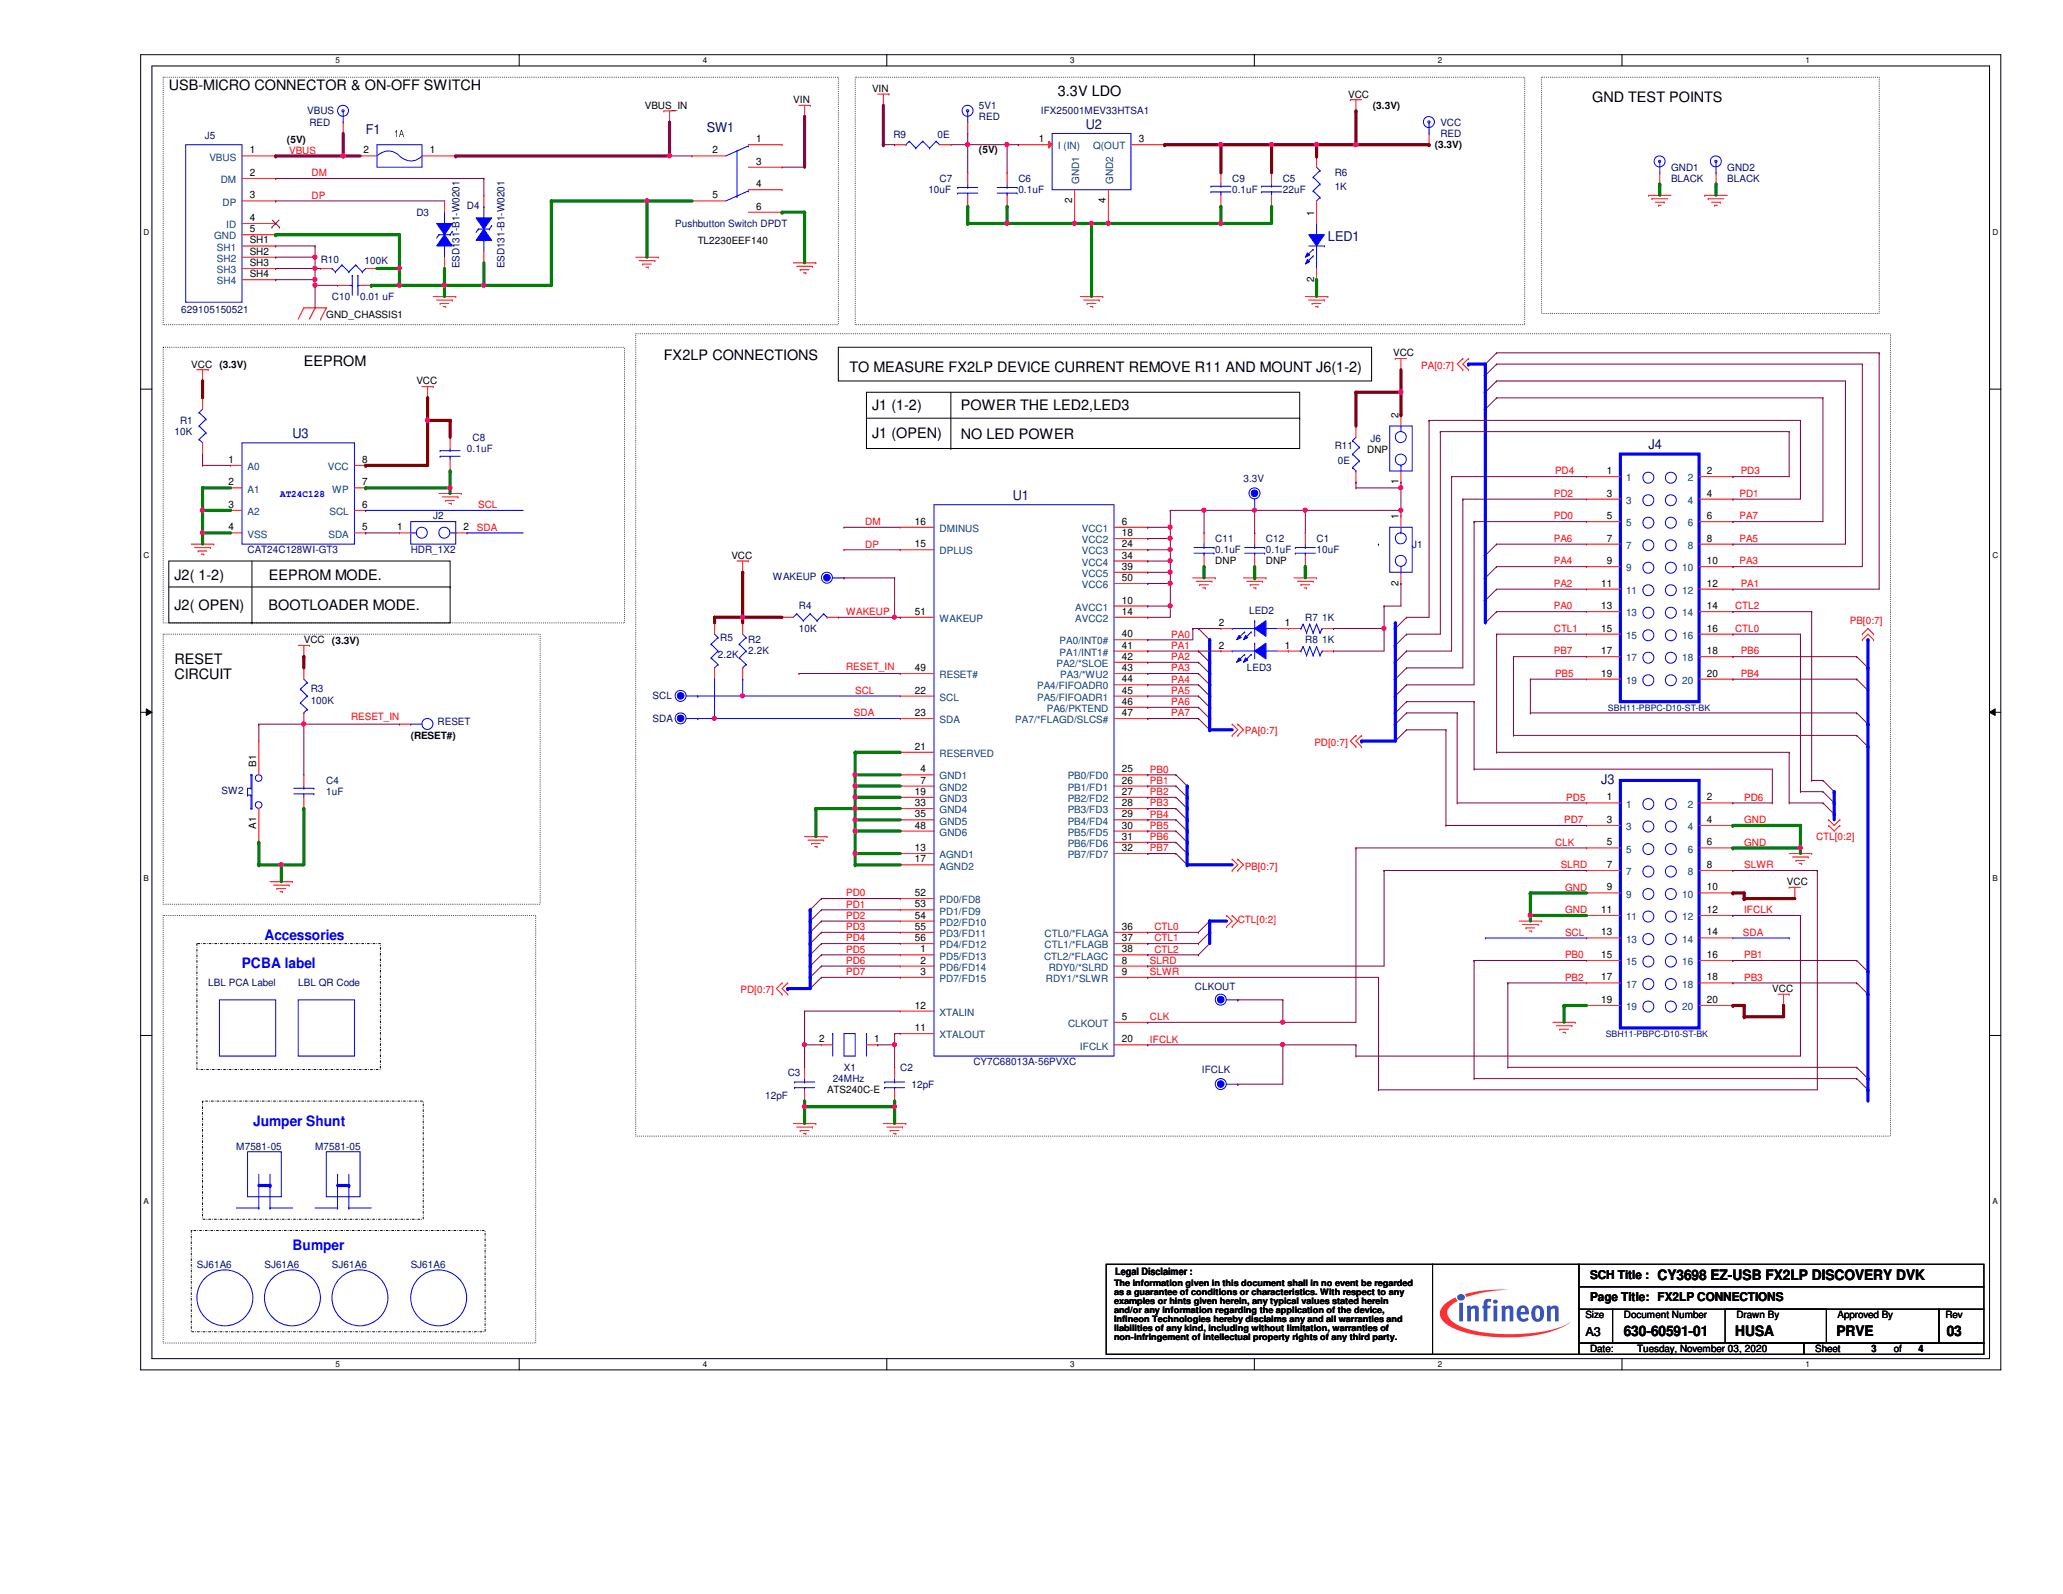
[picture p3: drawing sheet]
# OrCAD Capture schematic CY3689-Schematic.DSN

## Sheets
1 PAGE02: Block Diagram: title: CY3698 EZ-USB FX2LP DISCOVERY DVK; rev: 03; note: 630-60591-01
2 PAGE01: Title Page
3 PAGE04: Revision History
4 PAGE03: EZ-USB FX2LP Connection: size A3

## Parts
sheet PAGE01: Title Page
ACC1  121-60591-01  [TBD]
ACC2  600-60591-01  [TBD]
ACC3  610-60591-01  [TBD]
ACC4  620-60591-01  [TBD]
ACC5  630-60591-01  [TBD]
sheet PAGE03: EZ-USB FX2LP Connection
3.3V  TP  [SMD-TESPOINT]
5V1  RED  [TP-43R_S]
ACC6  LBL PCA Label  [-NA-]
ACC7  LBL QR Code  [-NA-]
ACC8  M7581-05  [-NA-]
ACC9  M7581-05  [-NA-]
ACC10  SJ61A6  [-NA-]
ACC11  SJ61A6  [-NA-]
ACC12  SJ61A6  [-NA-]
ACC13  SJ61A6  [-NA-]
C1  10uF  [SMD0603]
C2  12pF  [SMD0603]
C3  12pF  [SMD0603]
C4  1uF  [SMD0603]
C5  22uF  [SMD0603]
C6  0.1uF  [capc1005x56n_cyps]
C7  10uF  [SMD0603]
C8  0.1uF  [SMD0603]
C9  0.1uF  [SMD0603]
C10  0.01 uF  [capc1005x56n_cyps]
C11  0.1uF  [capc1005x56n_cyps]
C12  0.1uF  [capc1005x56n_cyps]
CLKOUT  TP  [SMD-TESPOINT]
D3  ESD131-B1-W0201  [DFN58X28X16-2N]
D4  ESD131-B1-W0201  [DFN58X28X16-2N]
F1  FUSE BOARD MOUNT 1A 32VDC 0603  [SMD0603]
GND1  BLACK  [TP-43R_S]
GND2  BLACK  [TP-43R_S]
IFCLK  TP  [SMD-TESPOINT]
J1  HDR_1X2  [HDR_1X2]
J2  HDR_1X2  [HDR_1X2]
J3  SBH11-PBPC-D10-ST-BK  [SULLINS_SBH11-PBPC-D10-ST-BK]
J4  SBH11-PBPC-D10-ST-BK  [SULLINS_SBH11-PBPC-D10-ST-BK]
J5  629105150521  [WURTH_629105150521]
J6  HDR_1X2  [HDR_1X2]
LED1  GREEN LED SMD  [LEDC1608X75N]
LED2  GREEN LED SMD  [LEDC1608X75N]
LED3  GREEN LED SMD  [LEDC1608X75N]
R1  10K  [SMD0603]
R2  2.2K  [SMD0603]
R3  100K  [RESC1005X40N_PEC]
R4  10K  [SMD0603]
R5  2.2K  [SMD0603]
R6  1K  [SMD0603]
R7  1K  [SMD0603]
R8  1K  [SMD0603]
R9  0E  [SMD0603]
R10  100K  [RESC1005X40N_PEC]
R11  0E  [SMD0603]
RESET  TP_YEL  [TP-43R_S]
SCL  TP  [SMD-TESPOINT]
SDA  TP  [SMD-TESPOINT]
SW1  Pushbutton Switch DPDT  [TL2230EEF140]
SW2  Tactile Switch SPST  [SW_PTS636SKG43JSMTRLFS]
U1  CY7C68013A-56PVXC  [56_SSOP]
U2  IFX25001MEV33HTSA1  [SOT223]
U3  CAT24C128WI-GT3  [soic127p600x175-8n]
VBUS  RED  [TP-43R_S]
VCC  RED  [TP-43R_S]
WAKEUP  TP  [SMD-TESPOINT]
X1  24MHz  [xtal_ats-sm]

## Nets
GND: C1.1 C2.1 C3.1 C4.2 C5.2 C6.1 C7.1 C8.2 C9.2 C10.1 C11.1 C12.1 D3.1 D4.1 GND1.1 GND2.1 J3.4 J3.6 J3.9 J3.11 J3.19 J5.5(GND) LED1.2(CATHODE) R10.1 SW1.5(GND) SW1.6(NO) SW2.A1 U1.4(GND1) U1.7(GND2) U1.13(AGND1) U1.17(AGND2) U1.19(GND3) U1.21(RESERVED) U1.33(GND4) U1.35(GND5) U1.48(GND6) U2.2(GND1) U2.4(GND2) U3.2(A1) U3.3(A2) U3.4(VSS) U3.7(WP)
GND_CHASSIS1: C10.2 J5.SH1 J5.SH2 J5.SH3 J5.SH4 R10.2
VBUS: F1.2 J5.1(VBUS) VBUS.1
VBUS_IN: F1.1 SW1.2(COMMON)
VCC: C5.1 C8.1 C9.1 J3.10 J3.20 J6.2 R1.1 R2.1 R3.1 R4.1 R5.1 R6.1 R11.1 U2.3(Q(OUT) U3.8(VCC) VCC.1
VIN: R9.2 SW1.3(NO1)
CLK: CLKOUT.1(\) J3.5 U1.5(CLKOUT)
CTL0: J4.16 U1.36(CTL0/*FLAGA)
CTL1: J4.15 U1.37(CTL1/*FLAGB)
CTL2: J4.14 U1.38(CTL2/*FLAGC)
DM: D4.2 J5.2(DM) U1.16(DMINUS)
DP: D3.2 J5.3(DP) U1.15(DPLUS)
IFCLK: IFCLK.1(\) J3.12 U1.20(IFCLK)
PA0: J4.13 LED2.2(CATHODE) U1.40(PA0/INT0#)
PA1: J4.12 LED3.2(CATHODE) U1.41(PA1/INT1#)
PA2: J4.11 U1.42(PA2/*SLOE)
PA3: J4.10 U1.43(PA3/*WU2)
PA4: J4.9 U1.44(PA4/FIFOADR0)
PA5: J4.8 U1.45(PA5/FIFOADR1)
PA6: J4.7 U1.46(PA6/PKTEND)
PA7: J4.6 U1.47(PA7/*FLAGD/SLCS#)
PB0: J3.15 U1.25(PB0/FD0)
PB1: J3.16 U1.26(PB1/FD1)
PB2: J3.17 U1.27(PB2/FD2)
PB3: J3.18 U1.28(PB3/FD3)
PB4: J4.20 U1.29(PB4/FD4)
PB5: J4.19 U1.30(PB5/FD5)
PB6: J4.18 U1.31(PB6/FD6)
PB7: J4.17 U1.32(PB7/FD7)
PD0: J4.5 U1.52(PD0/FD8)
PD1: J4.4 U1.53(PD1/FD9)
PD2: J4.3 U1.54(PD2/FD10)
PD3: J4.2 U1.55(PD3/FD11)
PD4: J4.1 U1.56(PD4/FD12)
PD5: J3.1 U1.1(PD5/FD13)
PD6: J3.2 U1.2(PD6/FD14)
PD7: J3.3 U1.3(PD7/FD15)
RESET_IN: C4.1 R3.2 RESET.1(TP) SW2.B1 U1.49(RESET#)
SCL: J3.13 R2.2 SCL.1(\) U1.22(SCL) U3.6(SCL)
SDA: J2.2 J3.14 R5.2 SDA.1(\) U1.23(SDA)
SLRD: J3.7 U1.8(RDY0/*SLRD)
SLWR: J3.8 U1.9(RDY1/*SLWR)
WAKEUP: R4.2 U1.51(WAKEUP) WAKEUP.1(\)
N18234159: 3.3V.1(\) C1.2 C11.2 C12.2 J1.1 J6.1 R11.2 U1.6(VCC1) U1.10(AVCC1) U1.14(AVCC2) U1.18(VCC2) U1.24(VCC3) U1.34(VCC4) U1.39(VCC5) U1.50(VCC6)
N18329119: C3.2 U1.12(XTALIN) X1.2(G1)
N18329146: C2.2 U1.11(XTALOUT) X1.1
N18398447: J1.2 R7.2 R8.2
N18548754: 5V1.1 C6.2 C7.2 R9.1 U2.1(I_(IN))
N18554223: J2.1 U3.5(SDA)
N18609183: R1.2 U3.1(A0)
N18611441: LED1.1(ANODE) R6.2
N18611442: LED3.1(ANODE) R8.1
N18611443: LED2.1(ANODE) R7.1

Not connected (* = marked no-connect by the designer): J5 4(ID)*; SW1 1(NC) 4(NC1)

## Notes on the sheets
sheet 2
- CY3689 EZ-USB FX2LP DISCOVERY DVK
- CONTENTS
- PAGE
- DESCRIPTION
- 01
- TABLE OF CONTENT & DRAWING NUMBERS
- 02
- FX2LP DISCOVERY DVK BLOCK DIAGRAM
- 03
- FX2LP CONNECTIONS
- 04
- REVISION HISTORY
- Drawing Numbers
- PCBA
- PCB
- FAB DRW
- ASSY DRW
- SCH DRW
sheet 3
- REVISION HISTORY
- Orig. of
  Change
- REV
- DESCRIPTION OF CHANGE
- DESCRIPTION OF CHANGE
- DATE
- 01
- Initial Release
- 01
- 2020/08/11
- Alpha Release
- 02
- 1.U2 part number got updated to IFX25001MEV33HTSA1.
- 02
- 2020/08/19
- Beta Release
- 1.U1 Value updated to CY7C68013A-56PVXC.
- 03
- 2.Jumper Shunt part number got updated to HARWIN#M7581-05.
- 03
- 2020/11/03
- 3.Bumper Part number got updated to 3M# SJ61A6
- 4.Fuse F1 Part number got updated to MF-FSML050/8-2.
sheet 4
- USB-MICRO CONNECTOR & ON-OFF SWITCH
- 3.3V LDO
- GND TEST POINTS
- (3.3V)
- (5V)
- 1A
- (5V)
- (3.3V)
- FX2LP CONNECTIONS
- (3.3V)
- EEPROM
- TO MEASURE FX2LP DEVICE CURRENT REMOVE R11 AND MOUNT J6(1-2)
- J1 (1-2)
- POWER THE LED2,LED3
- J1 (OPEN)
- NO LED POWER
- J2( 1-2)           EEPROM MODE.
  J2( OPEN)      BOOTLOADER MODE.
- (3.3V)
- RESET
  CIRCUIT
- (RESET#)
- Accessories
- PCBA label
- Jumper Shunt
- Bumper
